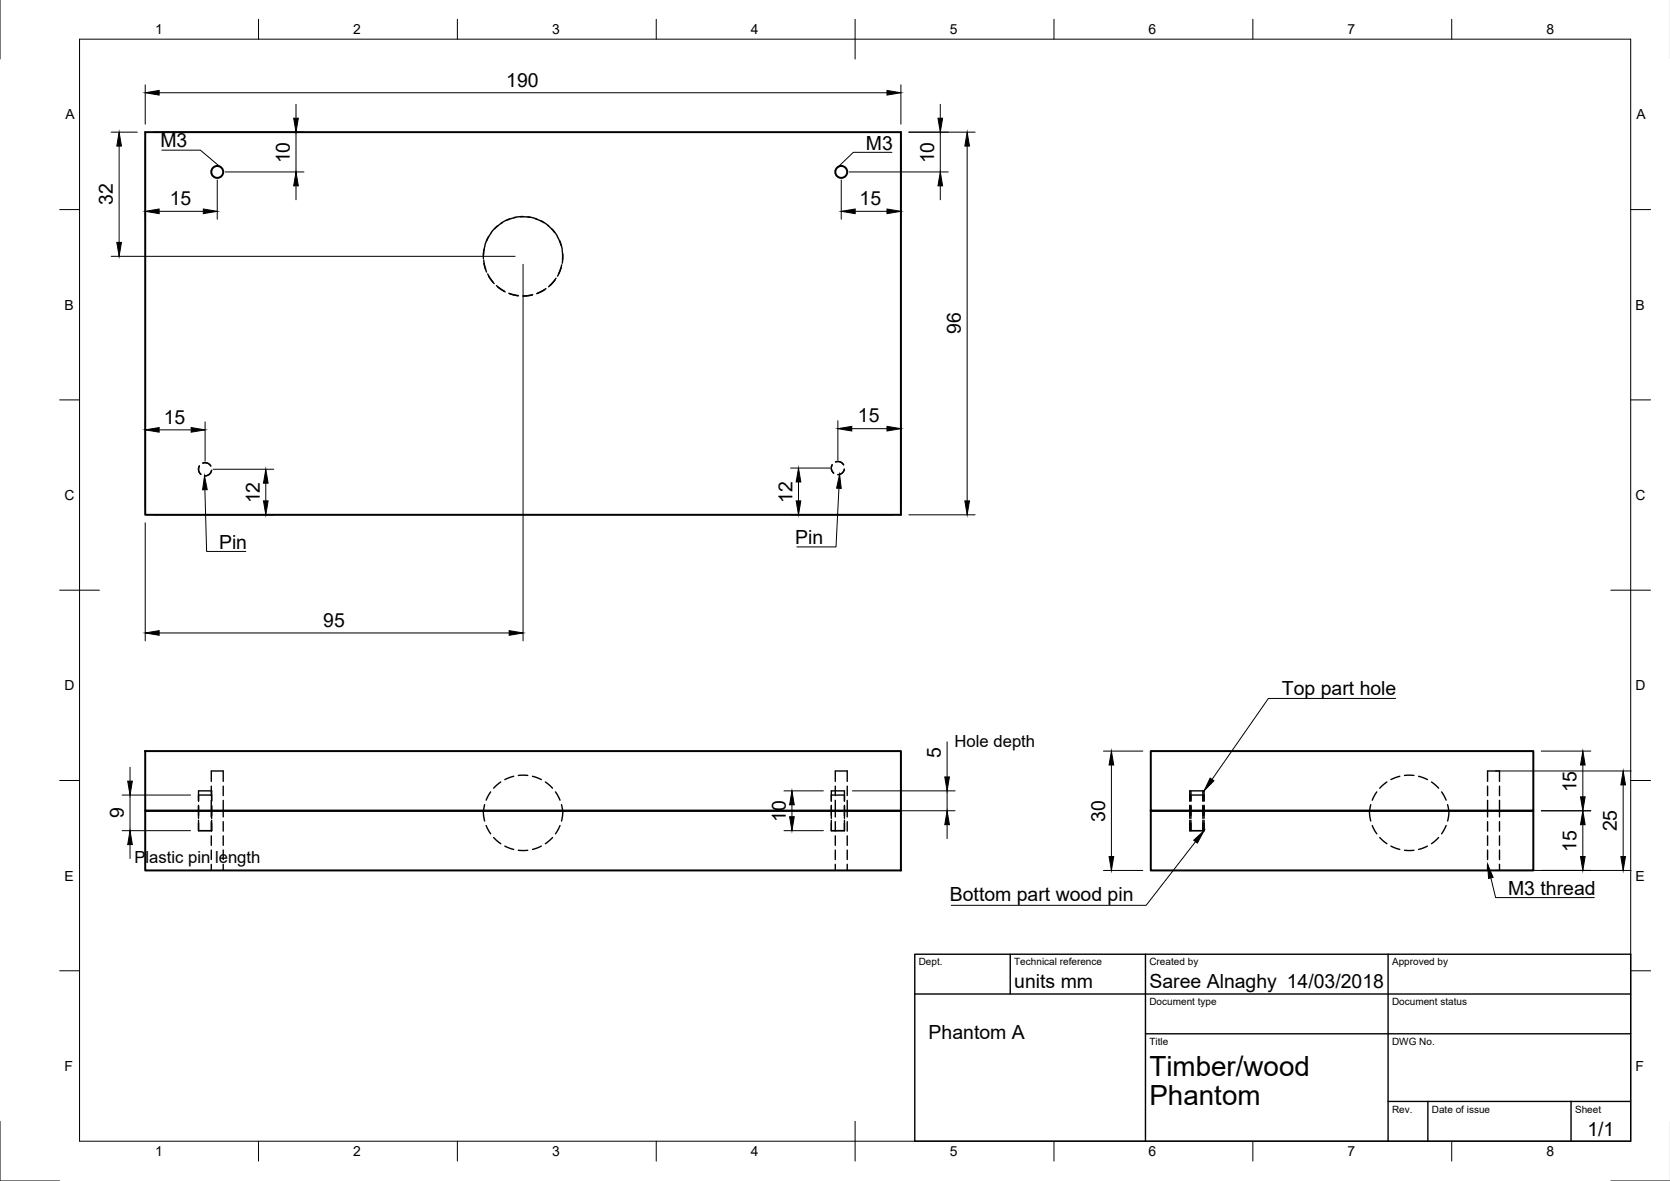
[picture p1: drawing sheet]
<svg xmlns="http://www.w3.org/2000/svg" width="420mm" height="297mm" viewBox="0 0 420 297" stroke-linecap="round" stroke-linejoin="round" font-family="sans-serif">
<!-- layer: Hidden -->
<g fill="none" stroke="#000" stroke-width=".35">
<path d="M122.9 59.5l-.9 2.1M123.7 58.5l-1.3 2.1M125.2 56.8l-1.6 1.7M126.4 56l-1.9 1.5M128.2 55.1l-2.1 1M129.8 54.7l-2.4 .7M131 54.5l2.4 .2M131.6 54.5l-2.3 .2M132.8 54.5l2.2 .6M134.6 55l2.2 1M136.1 55.5l1.9 1.3M137.8 56.7l1.7 1.8"/>
<path d="M138.9 57.6l1.4 1.9M140.2 59.5l1 2.2M121.7 65.4l.5 2.4M121.7 62.7l-.1 2.4M121.7 66.2l.7 2.2M122 61.7l-.3 2.5M122.7 68.9l1.3 2M122.9 69.5l1.4 1.8M124.9 71.8l2 1.4M125.2 72.1l1.9 1.3M128 73.7l2.4 .6M128.2 73.9l2.2 .5"/>
<path d="M133.9 74.2l-2.3 .3M134 74.1l-2.4 .3M137.1 72.8l-2.1 1.1M137.4 72.6l-2.2 1.1M139.6 70.4l-1.6 1.7M139.9 70l-1.6 1.8M140.8 60.5l.7 2.2M141.2 67.3l-.9 2.2M141.3 66.6l-.8 2.3M141.4 62.9l.1 2.5M141.6 63.9l-.1 2.3M50.2 117.2a1.64 1.64 0 0 0 .3 2.1"/>
<path d="M51 116.5a1.65 1.65 0 0 1 2 .7M53.2 118.3a1.65 1.65 0 0 1-1.6 1.4M209.4 116.9a1.65 1.65 0 0 0 .3 2.1M210.2 116.2a1.64 1.64 0 0 1 2 .7M212.4 118a1.65 1.65 0 0 1-1.6 1.4M49.9 200h3.3M53.2 196.5v-2.6h3v2.6M53.2 197.7v2.4M56.2 197.7v2.4M123.4 199.2l-1.1 2.1M126 196.7l-1.8 1.5M129.2 195.2l-2.2 .9"/>
<path d="M130.4 195h2.4M134 195.2l2.2 .9M137.2 196.7l1.8 1.5M139.8 199.2l1.1 2.1M209.2 200h3.3M210.2 196.5v-2.6h3v2.6M210.2 197.7v2.4M213.2 197.7v2.4M299.3 200h3.6M299.6 198.9v2.6M302.6 198.9h.3v2.6M302.6 198.9h-3.3v2.6"/>
<path d="M302.6 198.9v2.6M346.4 199.2l-1.2 2.1M348.9 196.7l-1.8 1.5M352.2 195.2l-2.2 .9M353.4 195h2.3M356.9 195.2l2.2 .9M360.2 196.7l1.7 1.5M362.7 199.2l1.1 2.1M374.3 196.5v-2.6h3v2.6M374.3 197.7v2.4M377.3 197.7v2.4M49.9 206.3v2.6h3.3v-2.6"/>
<path d="M49.9 201.5v-2.6h3.3v2.6M49.9 202.5v3.3M53.2 201.3v4.2M53.2 206.7v2.3M53.2 210.2v2.4M53.2 213.8v2.4M53.2 217.4v1.5M53.2 202.5v3.3M56.2 201.3v4.2M56.2 206.7v2.3M56.2 210.2v2.4M56.2 213.8v2.4"/>
<path d="M56.2 217.4v1.5M121.6 203.9l.3 2.6M121.9 202.4l-.3 1.5M122.3 207.6l1.1 2.1M124.2 210.6l1.8 1.6M127 212.8l2.2 .8M130.4 213.9h2.4M136.2 212.8l-2.2 .8M139 210.6l-1.8 1.6M140.9 207.6l-1.1 2.1M141.3 202.4a6.7 6.7 0 0 1 0 4.1M209.2 206.3v2.6h3.3v-2.6"/>
<path d="M209.2 201.5v-2.6h3.3v2.6M209.2 202.5v3.3M210.2 201.3v4.2M210.2 206.7v2.3M210.2 210.2v2.4M210.2 213.8v2.4M210.2 217.4v1.5M212.5 202.5v3.3M213.2 201.3v4.2M213.2 206.7v2.3M213.2 210.2v2.4M213.2 213.8v2.4"/>
<path d="M213.2 217.4v1.5M299.3 208.9h3.3M299.3 208.9h3.6M299.3 202.5v3.3M299.3 206.3v2.6M299.6 202.5v3.3M299.6 206.3v2.6M302.6 208.9h.3M302.6 202.5v3.3M302.6 206.3v2.6M302.9 202.5v3.3M302.9 206.3v2.6"/>
<path d="M344.5 203.9l.4 2.6M344.9 202.4l-.3 1.5M345.2 207.6l1.2 2.1M347.1 210.6l1.8 1.6M350 212.8l2.2 .8M353.4 213.9h2.3M359.1 212.8l-2.2 .8M361.9 210.6l-1.7 1.6M363.8 207.6l-1.1 2.1M364.2 202.4l.3 1.5M364.5 203.9l-.3 2.6M374.3 201.3v4.2"/>
<path d="M374.3 206.7v2.3M374.3 210.2v2.4M374.3 213.8v2.4M374.3 217.4v1.5M377.3 201.3v4.2M377.3 206.7v2.3M377.3 210.2v2.4M377.3 213.8v2.4M377.3 217.4v1.5"/>
</g>
<!-- layer: Visible -->
<g fill="none" stroke="#000" stroke-width=".5">
<path d="M36.5 33.2h190.2v96.3h-190.2zM36.5 188.9h190.2v15h-190.2zM289.5 188.9h96.3v15h-96.3zM36.5 203.9h190.2v15h-190.2zM289.5 203.9h96.3v15h-96.3z"/>
<circle cx="54.7" cy="43.2" r="1.5"/>
<circle cx="211.7" cy="43.2" r="1.5"/>
</g>
<!-- layer: Border -->
<g fill="none" stroke="#000" stroke-width=".25">
<path d="M0 -.1v15M20 9.9h390.3v277.1h-390.3zM65 4.8v5.1M115.1 4.8v5.1M165.1 4.8v5.1M215.1 4.8v10.1M265.2 4.8v5.1M315.2 4.8v5.1M365.2 4.8v5.1M15 52.7h5M410.3 52.7h5M15 100.6h5"/>
<path d="M410.3 100.6h5M15 148.4h10M405.3 148.4h10M15 196.3h5M410.3 196.3h5M15 244.2h5M410.3 244.2h5M0 282v15h15M65 287v5M115.1 287v5M165.1 287v5M215.1 282v10"/>
<path d="M265.2 287v5M315.2 287v5M365.2 287v5M405.3 297h14.9"/>
</g>
<!-- layer: TitleBlock -->
<path d="M230.2 240h180.1v47h-180.1zM230.2 250h180.1M254.2 240v10M288.2 240v47M349.2 240v47M288.2 260h122.1M349.2 277h61.1M359.2 277v10M395.3 277v10" fill="none" stroke="#000" stroke-width=".35"/>
<!-- layer: Dimensions -->
<g fill="none" stroke="#000" stroke-width=".25">
<path d="M28 33.2h6.5M30 36.7v24.3M36.5 21.3v9.9M36.5 35.2v20M38.5 33.2h38M40 23.3h183.2M74.5 26.2v3.5M74.5 33.2v10M226.7 21.3v9.9M226.7 35.2v20M228.7 33.2h16.6M236.6 26.2v3.5"/>
<path d="M236.6 33.2v10M243.3 36.7v89.3M40 53.2h11.2M54.7 45.2v10M56.7 43.2h19.8M74.5 46.7v3.6M211.7 45.2v10M213.7 43.2h24.9M215.2 53.2h8M236.6 46.7v3.6M28 64.5h101.6M131.6 66.5v94.7"/>
<path d="M36.5 106.1v21.4M40 108.1h8.1M51.6 106.1v9.9M53.6 118h15.3M198.9 117.7h9.9M210.8 105.8v9.9M214.3 107.8h8.9M226.7 105.8v21.7M36.5 131.5v29.7M38.5 129.5h30.4M66.9 121.5v4.5M198.9 129.5h25.8"/>
<path d="M200.9 121.2v4.8M228.7 129.5h16.6M40 159.2h88.1M30.7 200h17.2M32.7 193v3.5M32.7 200v8.9M197.2 198.9h10M214.5 198.9h25.8M238.3 186.6v8.8M238.3 198.9v5M277.6 188.9h9.9M279.6 192.4v23"/>
<path d="M376.3 193.9h34.1M387.8 188.9h12.4M398.2 192.4v8M408.4 197.4v18M30.7 208.9h17.2M32.7 212.4v3.5M197.2 208.9h10M199.2 202.4v3M214.5 203.9h25.8M238.3 207.4v3.5M277.6 218.9h9.9M376.3 218.9h34.1"/>
<path d="M387.8 203.9h12.4M398.2 207.4v8"/>
</g>
<g fill="#000" stroke="#000" stroke-width=".25">
<path d="M30 33.2l.6 3.5h-1.2zM36.5 23.3l3.5-.5v1.1zM73.9 29.7h1.2l-.6 3.5zM223.2 22.8l3.5 .5-3.5 .6zM236 29.7h1.2l-.6 3.5zM243.3 33.2l.6 3.5h-1.2zM36.5 53.2l3.5-.6v1.1zM51.2 52.6l3.5 .6-3.5 .5zM74.5 43.2l.6 3.5h-1.2zM211.7 53.2l3.5-.6v1.1zM223.2 52.6l3.5 .6-3.5 .5zM236.6 43.2l.6 3.5h-1.2z"/>
<path d="M29.4 61h1.2l-.6 3.5zM36.5 108.1l3.5-.6v1.2zM48.1 107.5l3.5 .6-3.5 .6zM210.8 107.8l3.5-.6v1.2zM223.2 107.2l3.5 .6-3.5 .6zM66.3 126h1.2l-.6 3.5zM66.9 118l.6 3.5h-1.2zM200.3 126h1.2l-.6 3.5zM200.9 117.7l.6 3.5h-1.2zM242.7 126h1.2l-.6 3.5zM36.5 159.2l3.5-.6v1.2zM128.1 158.6l3.5 .6-3.5 .6z"/>
<path d="M32.1 196.5h1.2l-.6 3.5zM237.7 195.4h1.2l-.6 3.5zM279.6 188.9l.6 3.5h-1.2zM398.2 188.9l.6 3.5h-1.2zM408.4 193.9l.6 3.5h-1.2zM32.7 208.9l.6 3.5h-1.2zM198.7 205.4h1.1l-.6 3.5zM199.2 198.9l.6 3.5h-1.1zM238.3 203.9l.6 3.5h-1.2zM279 215.4h1.2l-.6 3.5zM397.6 215.4h1.2l-.6 3.5zM398.2 203.9l.6 3.5h-1.2z"/>
<path d="M397.6 200.4h1.2l-.6 3.5zM407.8 215.4h1.2l-.6 3.5z"/>
</g>
<!-- layer: Annotations -->
<path d="M51.5 119.7l.6 3.5h-1.1zM211.2 119.3l.4 3.5h-1.1zM304.5 195.7l.9 .7-2.5 2.5zM300.3 211.3l2.6-2.4-1.7 3.1zM374.3 217.4l1.4 3.3-1.2 .2z" fill="#000" stroke="#000" stroke-width=".25"/>
<path d="M40.7 37.8h9.7l4.9 4.1M224.4 38.3h-9.7l-3.8 3.6M51.6 123.2l.4 15.5h9.8M211.1 122.8l-.8 14.8h-9.8M351.1 175.7h-32l-14.2 20.3M300.8 211.7l-12.4 16h-49.1M375.1 220.8l1.2 5h24.8" fill="none" stroke="#000" stroke-width=".25"/>
<g font-size="7">
<text x="289.2" y="270.5">Timber/wood</text>
<text x="289.2" y="278">Phantom</text>
</g>
<g font-size="4.9">
<text x="127.4" y="21.8">190</text>
<text x="40.3" y="37.1">M3</text>
<text x="72.9" y="41.1" transform="rotate(-90 72.9 41.1)">10</text>
<text x="217.8" y="37.6">M3</text>
<text x="235" y="41.1" transform="rotate(-90 235 41.1)">10</text>
<text x="28.4" y="51.5" transform="rotate(-90 28.4 51.5)">32</text>
<text x="42.7" y="51.6">15</text>
<text x="216.3" y="51.6">15</text>
<text x="241.8" y="84.1" transform="rotate(-90 241.8 84.1)">96</text>
<text x="41.2" y="106.6">15</text>
<text x="215.8" y="106.3">15</text>
<text x="65.4" y="126.6" transform="rotate(-90 65.4 126.6)">12</text>
<text x="199.4" y="126.5" transform="rotate(-90 199.4 126.5)">12</text>
<text x="55.1" y="138">Pin</text>
<text x="200.1" y="136.9">Pin</text>
<text x="81.3" y="157.6">95</text>
<text x="322.5" y="174.7">Top part hole</text>
<text x="236.7" y="190.6" transform="rotate(-90 236.7 190.6)">5</text>
<text x="396.7" y="199.3" transform="rotate(-90 396.7 199.3)">15</text>
<text x="31.2" y="205.8" transform="rotate(-90 31.2 205.8)">9</text>
<text x="197.7" y="206.8" transform="rotate(-90 197.7 206.8)">10</text>
<text x="278.1" y="206.6" transform="rotate(-90 278.1 206.6)">30</text>
<text x="406.8" y="209.1" transform="rotate(-90 406.8 209.1)">25</text>
<text x="396.7" y="214.3" transform="rotate(-90 396.7 214.3)">15</text>
<text x="239" y="226.7">Bottom part wood pin</text>
<text x="379.4" y="225.1">M3 thread</text>
<text x="255.2" y="248.5">units mm</text>
<text x="289.2" y="248.5">Saree Alnaghy 14/03/2018</text>
<text x="233.6" y="261.3">Phantom A</text>
<text x="399.4" y="285.7">1/1</text>
</g>
<g font-size="4.2">
<text x="240.2" y="188">Hole depth</text>
<text x="33.8" y="217.2">Plastic pin length</text>
</g>
<g font-size="3.5">
<text x="39" y="8.6">1</text>
<text x="88.9" y="8.6">2</text>
<text x="138.9" y="8.6">3</text>
<text x="188.9" y="8.6">4</text>
<text x="239" y="8.6">5</text>
<text x="288.9" y="8.6">6</text>
<text x="339" y="8.6">7</text>
<text x="389.1" y="8.6">8</text>
<text x="16.4" y="30">A</text>
<text x="411.7" y="30">A</text>
<text x="16.2" y="77.9">B</text>
<text x="411.5" y="77.9">B</text>
<text x="16.3" y="125.8">C</text>
<text x="411.5" y="125.8">C</text>
<text x="16.2" y="173.6">D</text>
<text x="411.5" y="173.6">D</text>
<text x="16.3" y="221.5">E</text>
<text x="411.5" y="221.5">E</text>
<text x="16.3" y="269.4">F</text>
<text x="411.5" y="269.4">F</text>
<text x="39" y="290.8">1</text>
<text x="88.9" y="290.8">2</text>
<text x="138.9" y="290.8">3</text>
<text x="188.9" y="290.8">4</text>
<text x="239" y="290.8">5</text>
<text x="288.9" y="290.8">6</text>
<text x="339" y="290.8">7</text>
<text x="389.1" y="290.8">8</text>
</g>
<g font-size="2.5">
<text x="231.2" y="242.8">Dept.</text>
<text x="255.2" y="242.8">Technical reference</text>
<text x="289.2" y="242.8">Created by</text>
<text x="350.2" y="242.8">Approved by</text>
<text x="289.2" y="252.8">Document type</text>
<text x="350.2" y="252.8">Document status</text>
<text x="289.2" y="262.8">Title</text>
<text x="350.2" y="262.8">DWG No.</text>
<text x="350.2" y="279.8">Rev.</text>
<text x="360.2" y="279.8">Date of issue</text>
<text x="396.3" y="279.8">Sheet</text>
</g>
</svg>
